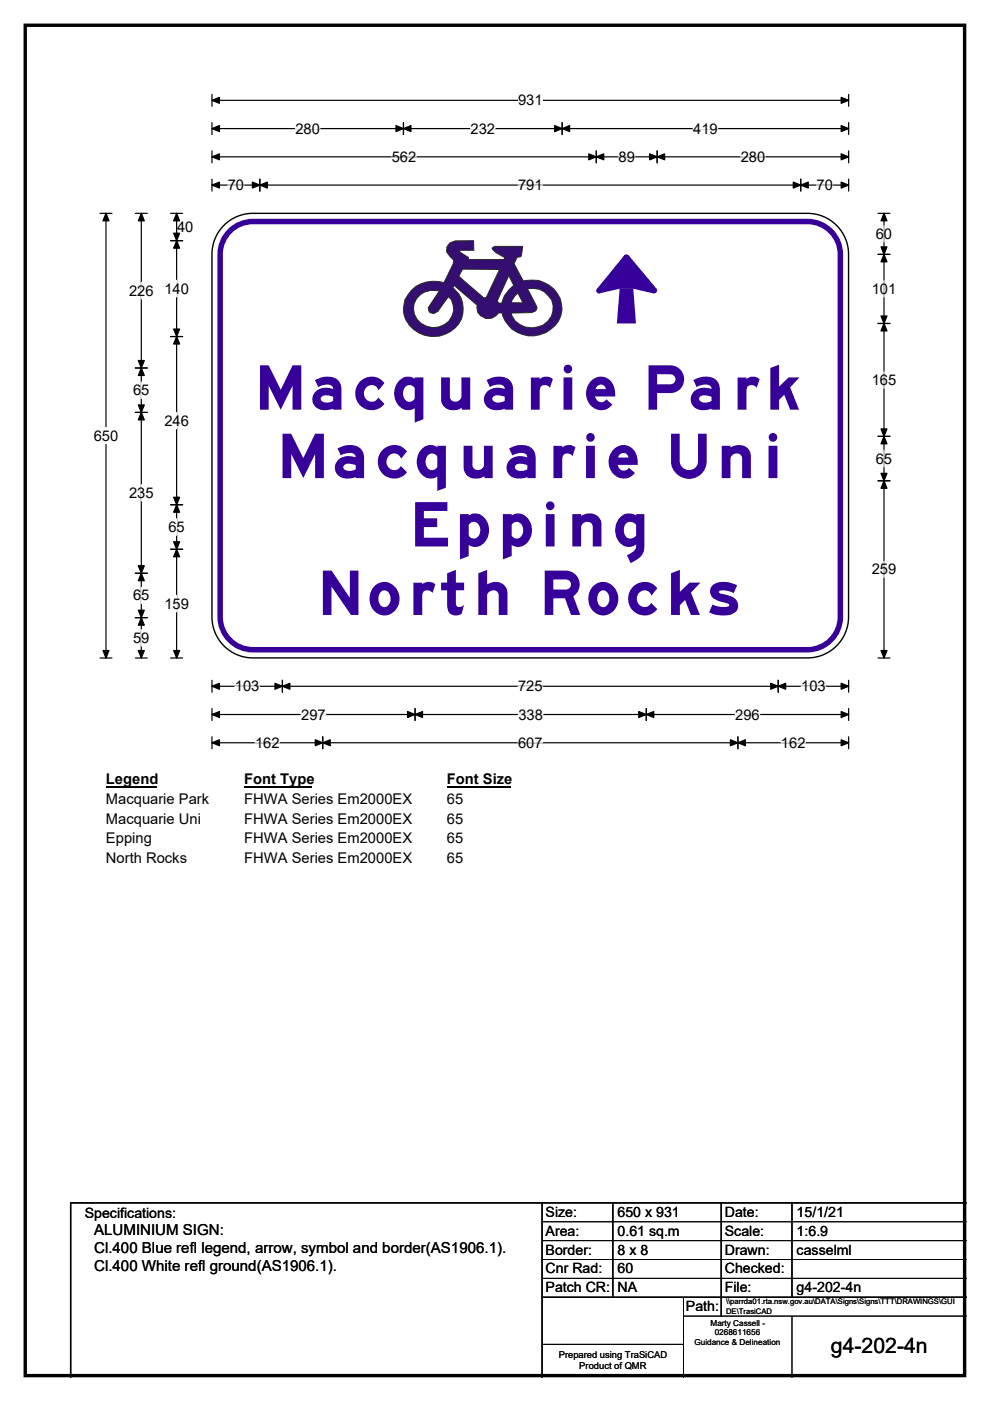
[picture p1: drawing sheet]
<svg xmlns="http://www.w3.org/2000/svg" width="210mm" height="297mm" viewBox="0 0 210 297" stroke-linecap="round" stroke-linejoin="round" font-family="sans-serif">
<path d="M5.4 5.4h199.2v286.3h-199.2z" fill="none" stroke="#000" stroke-width=".72"/>
<path d="M45 21.3h135M45 20v2.5M180 20v2.5" fill="none" stroke="#000" stroke-width=".25"/>
<path d="M45 21.3l1.5-.7v1.3zM178.4 20.6l1.6 .7-1.6 .6z" fill="#000" stroke="#000" stroke-width=".25"/>
<path d="M109.9 19.5h5.2v3.5h-5.2z" fill="#fff"/>
<g fill="none" stroke="#000" stroke-width=".25">
<path d="M45 27.3h135M45 26v2.5M45 32v2.5M45 38v2.5M45 33.3h135M45 39.2h135M55.1 38v2.5M85.6 26v2.5M119.2 26v2.5M126.5 32v2.5M139.4 32v2.5M169.8 38v2.5"/>
<path d="M180 26v2.5M180 32v2.5M180 38v2.5M21.2 45.2h2.5M22.5 45.2v94.3M21.2 139.5h2.5M45 144.2v2.6M45 150.2v2.6M45 156.2v2.5M45 145.5h135M45 151.5h135M45 157.5h135"/>
<path d="M59.9 144.2v2.6M68.5 156.2v2.5M88 150.2v2.6M137.1 150.2v2.6M156.5 156.2v2.5M165.1 144.2v2.6M180 144.2v2.6M180 150.2v2.6M180 156.2v2.5"/>
</g>
<g fill="#000" stroke="#000" stroke-width=".25">
<path d="M45 27.3l1.5-.7v1.3zM45 33.3l1.5-.7v1.3zM45 39.2l1.5-.6v1.3zM55.1 39.2l1.6-.6v1.3zM53.5 38.6l1.6 .6-1.6 .7zM85.6 27.3l1.6-.7v1.3zM84 26.6l1.6 .7-1.6 .6zM117.6 26.6l1.6 .7-1.6 .6zM119.2 27.3l1.6-.7v1.3zM126.5 33.3l1.6-.7v1.3zM124.9 32.6l1.6 .7-1.6 .6zM137.8 32.6l1.6 .7-1.6 .6z"/>
<path d="M139.4 33.3l1.6-.7v1.3zM168.3 38.6l1.5 .6-1.5 .7zM169.8 39.2l1.6-.6v1.3zM178.4 26.6l1.6 .7-1.6 .6zM178.4 32.6l1.6 .7-1.6 .6zM178.4 38.6l1.6 .6-1.6 .7zM22.5 45.2l.6 1.6h-1.3zM21.8 137.9h1.3l-.6 1.6zM45 145.5l1.5-.6v1.2zM45 151.5l1.5-.6v1.2zM45 157.5l1.5-.7v1.3zM59.9 145.5l1.6-.6v1.2z"/>
<path d="M58.3 144.9l1.6 .6-1.6 .6zM68.5 157.5l1.5-.7v1.3zM66.9 156.8l1.6 .7-1.6 .6zM88 151.5l1.6-.6v1.2zM86.4 150.9l1.6 .6-1.6 .6zM135.5 150.9l1.6 .6-1.6 .6zM137.1 151.5l1.6-.6v1.2zM154.9 156.8l1.6 .7-1.6 .6zM156.5 157.5l1.6-.7v1.3zM163.5 144.9l1.6 .6-1.6 .6zM165.1 145.5l1.5-.6v1.2zM178.4 144.9l1.6 .6-1.6 .6z"/>
<path d="M178.4 150.9l1.6 .6-1.6 .6zM178.4 156.8l1.6 .7-1.6 .6z"/>
</g>
<g fill="none" stroke="#fff" stroke-width=".25">
<path d="M48.3 39.2h3.5M62.7 27.3h5.2M83.1 33.3h5.2M99.8 27.3h5.2M109.9 39.2h5.2M131.2 33.3h3.5M147 27.3h5.2M157.1 33.3h5.2M173.2 39.2h3.5M49.8 145.5h5.2M54.1 157.5h5.2M63.9 151.5h5.2"/>
<path d="M109.9 145.5h5.2M109.9 157.5h5.2M109.9 151.5h5.2M155.9 151.5h5.2M165.7 157.5h5.2M169.9 145.5h5.2"/>
</g>
<path d="M19.9 90.6h5.2v3.5h-5.2z" fill="#fff"/>
<g fill="none" stroke="#000" stroke-width=".25">
<path d="M28.7 45.2h2.5M30 45.2v94.3M36.2 45.2h2.5M36.2 51h2.5M37.5 45.2v94.3M186.2 45.2h2.6M186.2 53.9h2.6M187.5 45.2v94.3M28.7 78h2.5M36.2 71.4h2.5M186.2 68.6h2.6M28.7 87.4h2.5"/>
<path d="M186.2 92.5h2.6M36.2 107h2.5M36.2 116.5h2.5M186.2 101.9h2.6M28.7 121.5h2.5M28.7 131h2.5M28.7 139.5h2.5M36.2 139.5h2.5M186.2 139.5h2.6"/>
</g>
<g fill="#000" stroke="#000" stroke-width=".25">
<path d="M30 45.2l.6 1.6h-1.3zM37.5 51l.6 1.6h-1.3zM37.5 45.2l.6 1.6h-1.3zM36.8 49.4h1.3l-.6 1.6zM187.5 53.9l.6 1.6h-1.2zM187.5 45.2l.6 1.6h-1.2zM186.9 52.3h1.2l-.6 1.6zM30 78l.6 1.6h-1.3zM29.3 76.4h1.3l-.6 1.6zM36.8 69.8h1.3l-.6 1.6zM37.5 71.4l.6 1.5h-1.3zM186.9 67h1.2l-.6 1.6z"/>
<path d="M187.5 68.6l.6 1.6h-1.2zM29.3 85.9h1.3l-.6 1.5zM30 87.4l.6 1.6h-1.3zM186.9 90.9h1.2l-.6 1.6zM187.5 92.5l.6 1.6h-1.2zM36.8 105.4h1.3l-.6 1.6zM37.5 107l.6 1.6h-1.3zM36.8 114.9h1.3l-.6 1.6zM37.5 116.5l.6 1.5h-1.3zM186.9 100.4h1.2l-.6 1.5zM187.5 101.9l.6 1.6h-1.2zM29.3 120h1.3l-.6 1.5z"/>
<path d="M30 121.5l.6 1.6h-1.3zM29.3 129.4h1.3l-.6 1.6zM30 131l.6 1.5h-1.3zM29.3 137.9h1.3l-.6 1.6zM36.8 137.9h1.3l-.6 1.6zM186.9 137.9h1.2l-.6 1.6z"/>
</g>
<g fill="none" stroke="#fff" stroke-width=".25">
<path d="M30 59.9v3.5M37.5 59.4v3.5M187.5 47.8v3.5M187.5 59.5v3.5M187.5 78.8v3.5M30 81v3.5M37.5 87.4v3.5M187.5 95.5v3.5M30 102.7v3.5M37.5 110v3.5M187.5 119v3.5M30 124.5v3.5"/>
<path d="M30 133.5v3.5M37.5 126.2v3.5"/>
</g>
<path d="M22.5 163.5h10.7v3.5h-10.7z" fill="#fff"/>
<path d="M22.5 166.8h10.7" fill="none" stroke="#000" stroke-width=".32"/>
<path d="M51.8 163.5h14.4v3.5h-14.4z" fill="#fff"/>
<path d="M51.8 166.8h14.4" fill="none" stroke="#000" stroke-width=".32"/>
<path d="M94.8 163.5h13.4v3.5h-13.4z" fill="#fff"/>
<path d="M94.8 166.8h13.4" fill="none" stroke="#000" stroke-width=".32"/>
<g fill="#fff">
<path d="M22.5 167.7h21.8v3.5h-21.8z"/>
<path d="M51.8 167.7h35.5v3.5h-35.5z"/>
<path d="M94.8 167.7h3.5v3.5h-3.5z"/>
<path d="M22.5 171.9h20.1v3.4h-20.1z"/>
<path d="M51.8 171.9h35.5v3.4h-35.5z"/>
<path d="M94.8 171.9h3.5v3.4h-3.5z"/>
<path d="M22.5 176h9.7v3.5h-9.7z"/>
<path d="M51.8 176h35.5v3.5h-35.5z"/>
<path d="M94.8 176h3.5v3.5h-3.5z"/>
<path d="M22.5 180.2h17.1v3.5h-17.1z"/>
<path d="M51.8 180.2h35.5v3.5h-35.5z"/>
<path d="M94.8 180.2h3.5v3.5h-3.5z"/>
</g>
<path d="M47.5 47.8a8.6 8.6 0 0 1 6.1-2.6h117.7a8.7 8.7 0 0 1 8.7 8.7v76.9a8.7 8.7 0 0 1-8.7 8.7h-117.7a8.7 8.7 0 0 1-8.6-8.7v-76.9a8.7 8.7 0 0 1 2.5-6.1z" fill-rule="evenodd" fill="#fff" stroke="#fff" stroke-width=".21"/>
<path d="M49.1 48.7a6.9 6.9 0 0 1 4.5-1.7h117.7a7 7 0 0 1 6.9 6.9v76.9a7 7 0 0 1-6.9 7h-117.7a7 7 0 0 1-6.9-7v-76.9a6.9 6.9 0 0 1 2.4-5.2z" fill="none" stroke="#37009b" stroke-width="1.2"/>
<path d="M47.5 47.8a8.6 8.6 0 0 1 6.1-2.6h117.7a8.7 8.7 0 0 1 8.7 8.7v76.9a8.7 8.7 0 0 1-8.7 8.7h-117.7a8.7 8.7 0 0 1-8.6-8.7v-76.9a8.7 8.7 0 0 1 2.5-6.1z" fill="none" stroke="#000" stroke-width=".3"/>
<g fill="#37009b">
<path d="M131.4 61.2h2.9l.6 7.4h-4.1z"/>
<path d="M132.4 54.1h.9l6 7.1-.6 1-4.4-1h-2.9l-4.3 1-.5-1z" fill-rule="evenodd"/>
<circle cx="138.8" cy="61.6" r=".59"/>
<circle cx="132.8" cy="54.5" r=".59"/>
<circle cx="127" cy="61.6" r=".59"/>
</g>
<path d="M95.4 51.5l1.1-.4 3.9-.1 .1 2.1h-2.8l-.3 .2 1.9 1.3v.4h7.6l.2-.4-2-1.1-.7-.7 .2-.4 .4-.2h5.8l-.2 2-.1 .2-.8 .2-.7 1.3 2 3.7a6.4 6.4 0 0 1 8.2 6 6.5 6.5 0 0 1-6 5.6 6.5 6.5 0 0 1-6.7-4.8l-.7-.1a2.47 2.47 0 0 1-2.8 1.2 2.47 2.47 0 0 1-1.9-2.4l.2-.4-5-4.2-.2 .5a5.8 5.8 0 0 1 1.9 6.1 5.8 5.8 0 0 1-4.8 4.2 6.4 6.4 0 0 1-7.6-5.6 5 5 0 0 1 1.7-4.1 6.9 6.9 0 0 1 6.9-1.7l1.9-3.9 .1-.8-1.5-1.8 .1-1z" fill-rule="evenodd" fill="#340e70" stroke="#23282b" stroke-width=".21"/>
<g fill="#fff" stroke="#23282b" stroke-width=".21">
<path d="M98.1 57.1h7.9l-2.9 6-.5 .1-5.3-4.6z" fill-rule="evenodd"/>
<path d="M107.9 58.4l1.1 2.1a5.7 5.7 0 0 0-2.5 3.8h-.7l-.3-.5z" fill-rule="evenodd"/>
<path d="M109.2 62.7l.7-.6 1 2.1h-2.5z" fill-rule="evenodd"/>
<path d="M111.9 61.2a4.4 4.4 0 0 1 5.4 4.8 4.4 4.4 0 0 1-4.5 3.5 4.6 4.6 0 0 1-4.4-3.1l4.4-.1 .8-.4 .3-.6-.2-.5z" fill-rule="evenodd"/>
</g>
<path d="M89.2 62.4a5 5 0 0 1 4-.7l-2.4 3.5 .2 .7 .2 .4 .8 .2 .8-.5 2.3-3.1a3.7 3.7 0 0 1-.8 5.9 4.2 4.2 0 0 1-4.7 0 4.2 4.2 0 0 1-1.8-4.4l.5-1z" fill-rule="evenodd" fill="#fff" stroke="#24211d" stroke-width=".21"/>
<path d="M115 255v37M130 255v20M153 255v24M168 255v20M205 255h-190v37M115 275h90" fill="none" stroke="#000" stroke-width=".3"/>
<path d="M115 259h90M115 263h90M115 267h90M115 271h90M145 279h60M145 275v17M168 279v13M115 285h30" fill="none" stroke="#000" stroke-width=".21"/>
<g font-size="13.1" fill="#37009b">
<text x="53.8" y="86.9">Macquarie Park</text>
<text x="58.6" y="101.4">Macquarie Uni</text>
<text x="86.7" y="115.9">Epping</text>
<text x="67.2" y="130.4">North Rocks</text>
</g>
<text font-size="4.5" x="176.2" y="286.9">g4-202-4n</text>
<g font-size="3.2">
<text x="20" y="261.9">ALUMINIUM SIGN:</text>
<text x="20" y="265.7">Cl.400 Blue refl legend, arrow, symbol and border(AS1906.1).</text>
<text x="20" y="269.6">Cl.400 White refl ground(AS1906.1).</text>
</g>
<g font-size="3.1">
<text x="109.9" y="22.3">931</text>
<text x="62.7" y="28.3">280</text>
<text x="99.8" y="28.3">232</text>
<text x="147" y="28.3">419</text>
<text x="83.1" y="34.3">562</text>
<text x="131.2" y="34.3">89</text>
<text x="157.1" y="34.3">280</text>
<text x="48.3" y="40.3">70</text>
<text x="109.9" y="40.3">791</text>
<text x="173.2" y="40.3">70</text>
<text x="37.6" y="49.2">40</text>
<text x="185.8" y="50.6">60</text>
<text x="27.4" y="62.7">226</text>
<text x="34.9" y="62.2">140</text>
<text x="184.9" y="62.3">101</text>
<text x="28.2" y="83.8">65</text>
<text x="184.9" y="81.6">165</text>
<text x="19.9" y="93.4">650</text>
<text x="34.9" y="90.2">246</text>
<text x="185.8" y="98.3">65</text>
<text x="27.4" y="105.5">235</text>
<text x="35.7" y="112.8">65</text>
<text x="184.9" y="121.8">259</text>
<text x="28.2" y="127.3">65</text>
<text x="34.9" y="129">159</text>
<text x="28.2" y="136.3">59</text>
<text x="49.8" y="146.6">103</text>
<text x="109.9" y="146.6">725</text>
<text x="169.9" y="146.6">103</text>
<text x="63.9" y="152.5">297</text>
<text x="109.9" y="152.5">338</text>
<text x="155.9" y="152.5">296</text>
<text x="54.1" y="158.5">162</text>
<text x="109.9" y="158.5">607</text>
<text x="165.7" y="158.5">162</text>
<text x="22.5" y="166.3">Legend</text>
<text x="51.8" y="166.3">Font Type</text>
<text x="94.8" y="166.3">Font Size</text>
<text x="22.5" y="170.5">Macquarie Park</text>
<text x="51.8" y="170.5">FHWA Series Em2000EX</text>
<text x="94.8" y="170.5">65</text>
<text x="22.5" y="174.6">Macquarie Uni</text>
<text x="22.5" y="178.8">Epping</text>
<text x="51.8" y="174.6">FHWA Series Em2000EX</text>
<text x="51.8" y="178.8">FHWA Series Em2000EX</text>
<text x="94.8" y="174.6">65</text>
<text x="94.8" y="178.8">65</text>
<text x="22.5" y="183">North Rocks</text>
<text x="51.8" y="183">FHWA Series Em2000EX</text>
<text x="94.8" y="183">65</text>
</g>
<g font-size="3">
<text x="115.7" y="258">Size:</text>
<text x="131" y="258">650 x 931</text>
<text x="153.7" y="258">Date:</text>
<text x="169" y="258">15/1/21</text>
<text x="18" y="258.2">Specifications:</text>
<text x="115.7" y="262">Area:</text>
<text x="131" y="262">0.61 sq.m</text>
<text x="153.7" y="262">Scale:</text>
<text x="169" y="262">1:6.9</text>
<text x="115.7" y="266">Border:</text>
<text x="115.7" y="270">Cnr Rad:</text>
<text x="131" y="266">8 x 8</text>
<text x="131" y="270">60</text>
<text x="153.7" y="266">Drawn:</text>
<text x="153.7" y="270">Checked:</text>
<text x="169" y="266">casselml</text>
<text x="115.7" y="274">Patch CR:</text>
<text x="131" y="274">NA</text>
<text x="153.7" y="274">File:</text>
<text x="169" y="274">g4-202-4n</text>
<text x="145.5" y="278">Path:</text>
</g>
<g font-size="2">
<text x="118.5" y="287.8">Prepared using TraSiCAD</text>
<text x="122.9" y="290.2">Product of QMR</text>
</g>
<g font-size="1.7">
<text x="150.7" y="281.1">Marty Cassell -</text>
<text x="147.3" y="285.2">Guidance &amp; Delineation</text>
<text x="151.6" y="283.1">0268611656</text>
</g>
<g font-size="1.6">
<text x="154" y="276.6">\\parrda01.rta.nsw.gov.au\DATA\Signs\Signs\TTT\DRAWINGS\GUI</text>
<text x="154" y="278.5">DE\TrasiCAD</text>
</g>
</svg>
